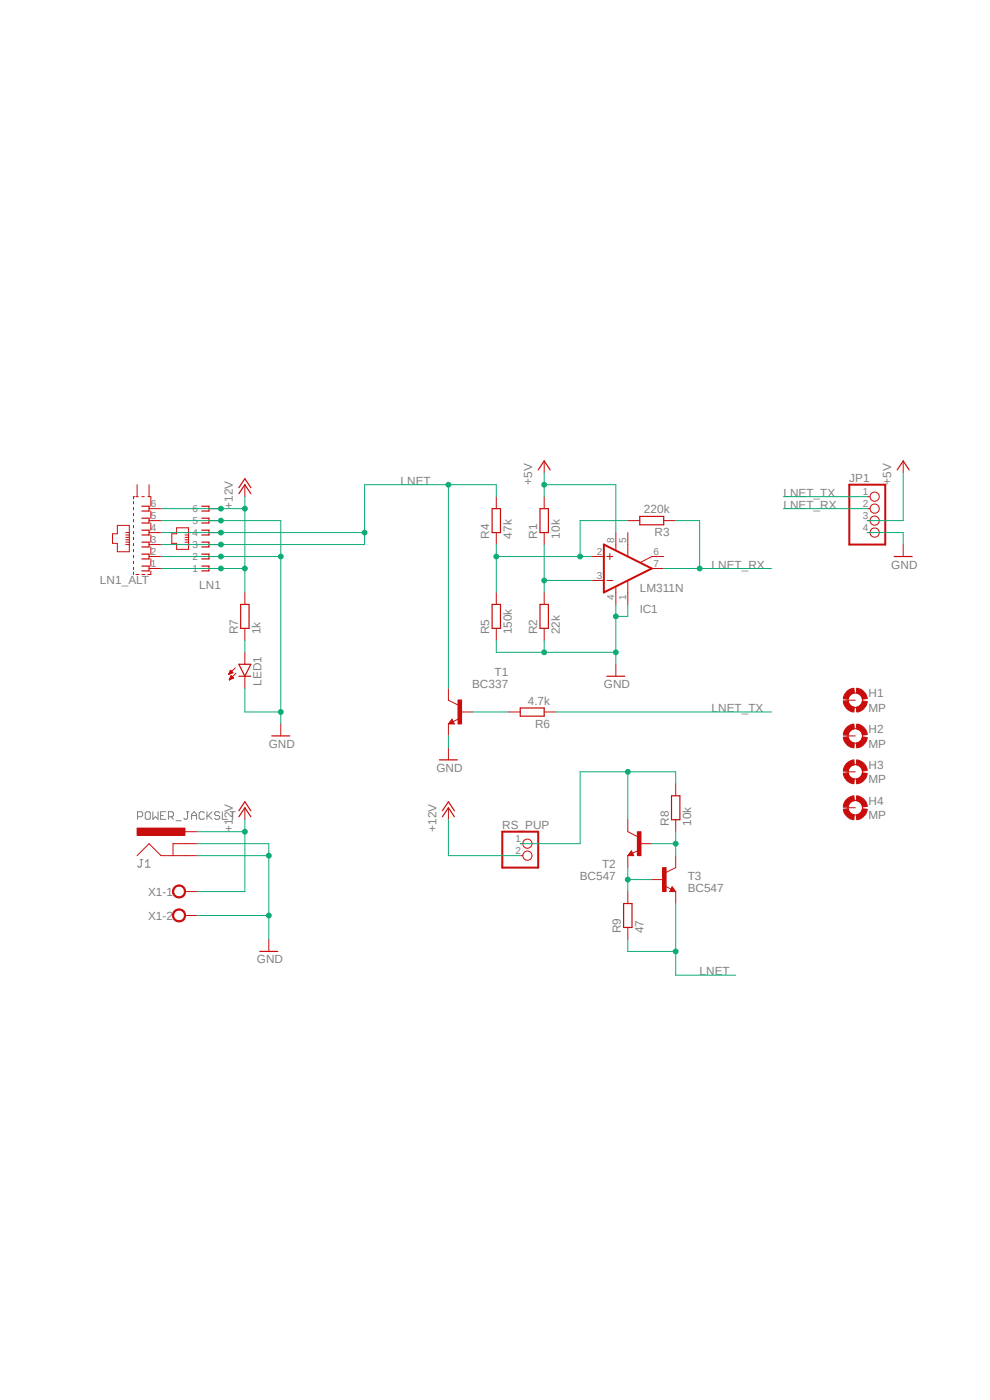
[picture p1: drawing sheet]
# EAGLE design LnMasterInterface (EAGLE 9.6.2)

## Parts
H1  MP  MOUNT-PAD-ROUND3.0  [3,0-PAD]
H2  MP  MOUNT-PAD-ROUND3.0  [3,0-PAD]
H3  MP  MOUNT-PAD-ROUND3.0  [3,0-PAD]
H4  MP  MOUNT-PAD-ROUND3.0  [3,0-PAD]
IC1  LM311N  [DIL08]
J1  POWER_JACKSLT  [POWER_JACK_SLOT]
JP1  PINHD-1X4  [1X04]
LED1  LED3MM  [LED3MM]
LN1  RJ11-6X  [RJ11-NO_SHIELD]
LN1_ALT  YH-55-10  [YH-55-10]
R1  10k  R-EU_0207/2V  [0207/2V]
R2  22k  R-EU_0207/2V  [0207/2V]
R3  220k  R-EU_0207/2V  [0207/2V]
R4  47k  R-EU_0207/2V  [0207/2V]
R5  150k  R-EU_0207/2V  [0207/2V]
R6  4.7k  R-EU_0207/2V  [0207/2V]
R7  1k  R-EU_0207/2V  [0207/2V]
R8  10k  R-EU_0207/2V  [0207/2V]
R9  47  R-EU_0207/2V  [0207/2V]
RS_PUP  PINHD-1X2  [1X02]
T1  BC337  [TO92]
T2  BC547  [TO92]
T3  BC547  [TO92]
X1  W237-102  [W237-102]

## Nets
+5V: IC1.8(V+) JP1.3 R1.2
+12V [power]: J1.PWR LN1.1 LN1.6 LN1_ALT.1 LN1_ALT.6 R7.2 RS_PUP.2 X1.1
GND [power]: IC1.1(GND) IC1.4(V-) J1.GND@1(GNDBREAK) J1.GND@2(GND) JP1.4 LED1.K(C) LN1.2 LN1.5 LN1_ALT.2 LN1_ALT.5 R2.1 R5.1 T1.1(E) X1.2
LNET: LN1.3 LN1.4 LN1_ALT.3 LN1_ALT.4 R4.2 R9.1 T1.3(C) T3.1(E)
LNET_RX: IC1.7(OUT) JP1.2 R3.1
LNET_TX: JP1.1 R6.1
N$1: R6.2 T1.2(B)
N$2: LED1.A R7.1
N$3: IC1.3(-IN) R1.1 R2.2
N$5: IC1.2(+IN) R3.2 R4.1 R5.2
N$6 [power]: R9.2 T2.1(E) T3.2(B)
N$9 [power]: R8.1 T2.2(B) T3.3(C)
N$11 [power]: R8.2 RS_PUP.1 T2.3(C)
Unconnected: H1.B3,0(MOUNT) H2.B3,0(MOUNT) H3.B3,0(MOUNT) H4.B3,0(MOUNT) IC1.5(ON) IC1.6(ON/STR) LN1_ALT.S1(S) LN1_ALT.S2(S)

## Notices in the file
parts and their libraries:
SparkFun-Connectors: Licensing: Creative Commons ShareAlike 4.0 International - https://creativecommons.org/licenses/by-sa/4.0
